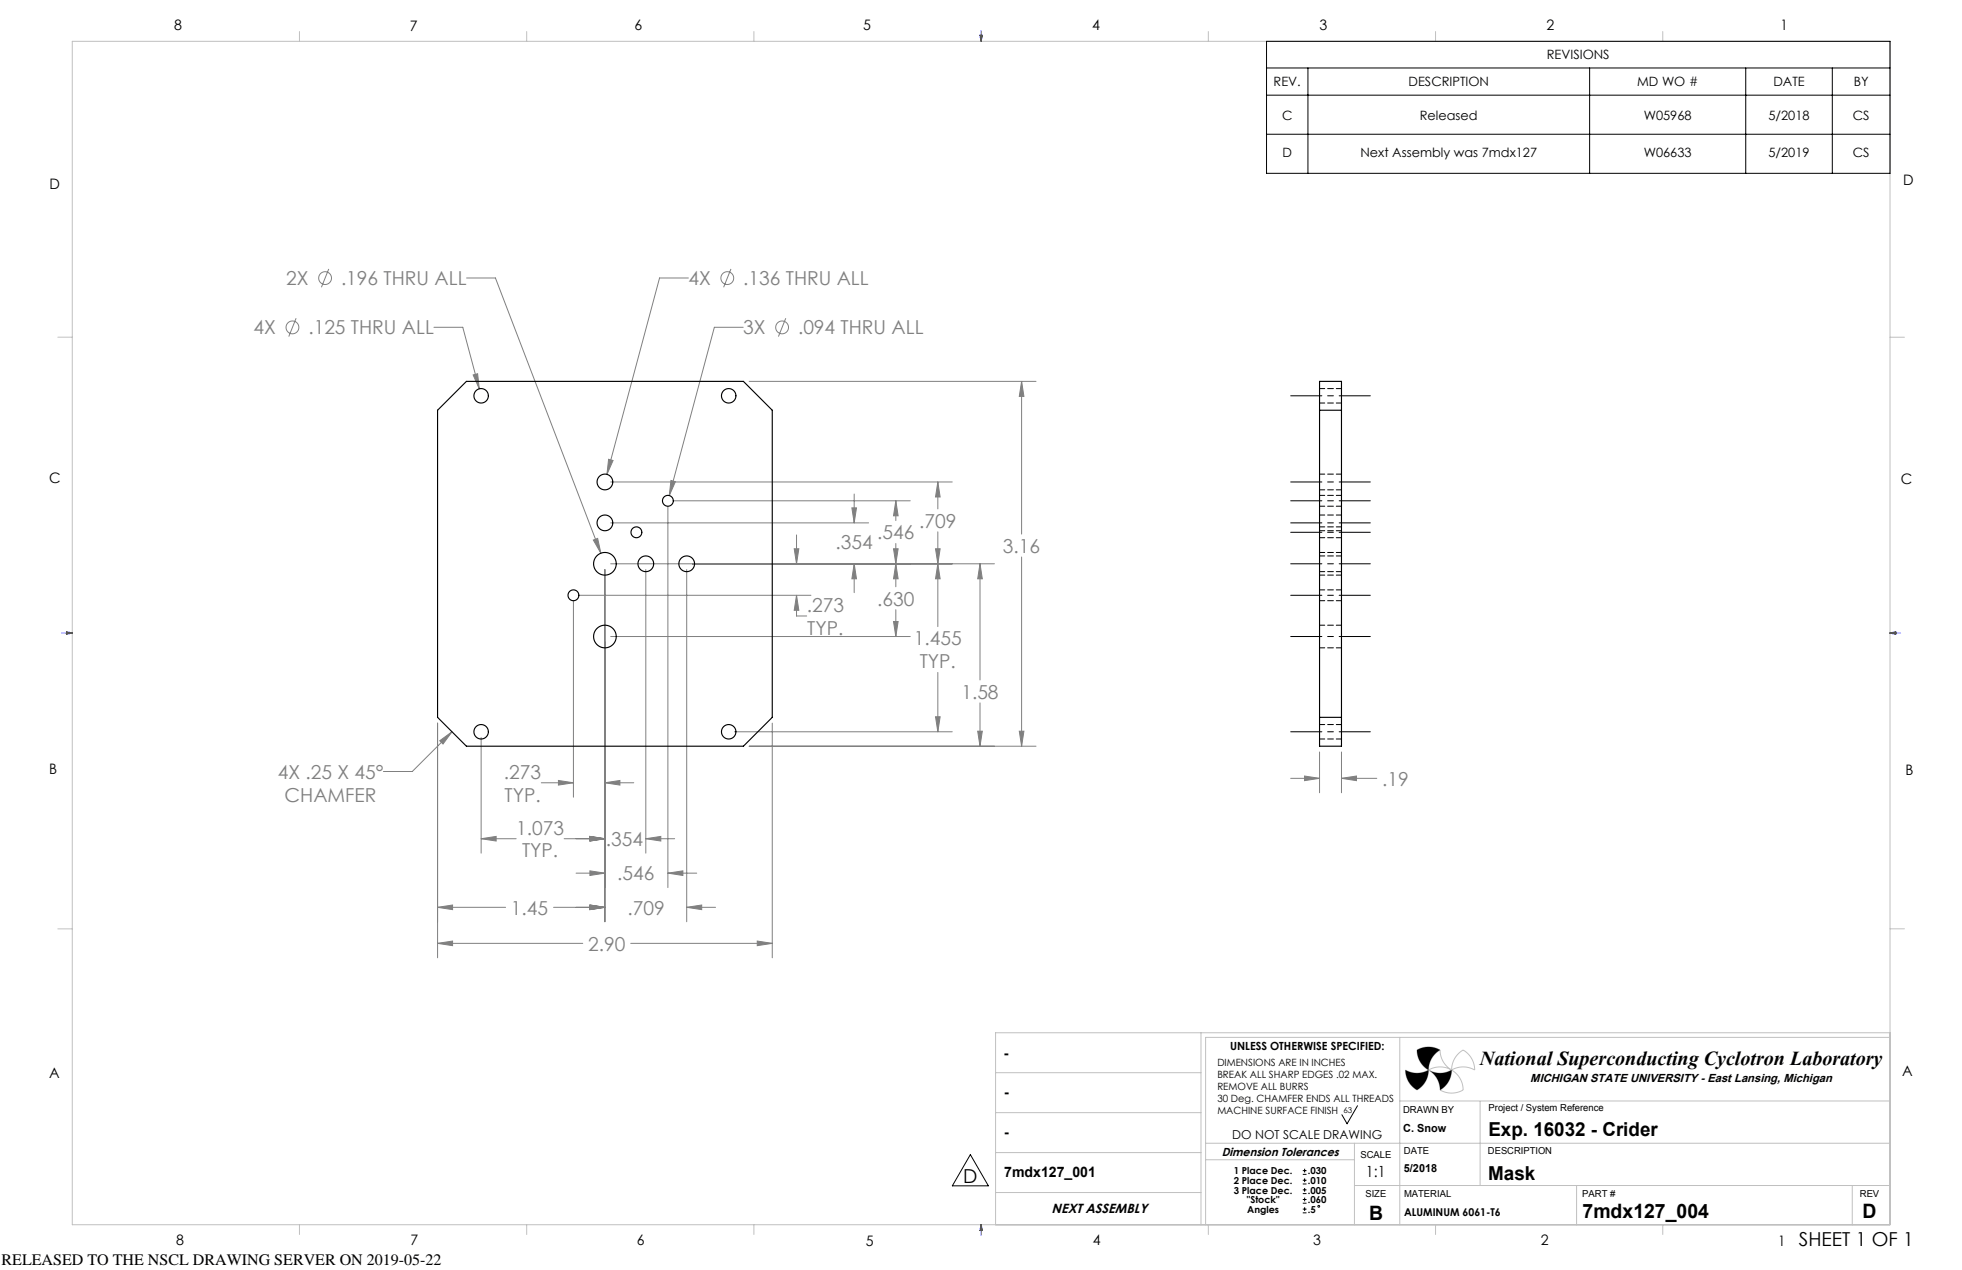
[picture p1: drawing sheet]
<svg xmlns="http://www.w3.org/2000/svg" width="432mm" height="279mm" viewBox="0 0 432 279" stroke-linecap="round" stroke-linejoin="round" font-family="sans-serif">
<g fill="none" stroke="#c0c0c0" stroke-width=".22">
<path d="M15.9 9.1h400.1v260.3h-400.1zM65.9 6.9v2.2M115.9 6.9v2.2M165.9 6.9v2.2M265.9 6.9v2.2M315.9 6.9v2.2M365.9 6.9v2.2M12.7 74.2h3.2M416 74.2h3.1M12.7 204.4h3.2M416 204.3h3.1M219.1 236h45.2"/>
<path d="M264.3 227.2v42.2M308.1 228.2v41.2M309.3 235.4a5.1 5.1 0 0 0 5.1 0 5.1 5.1 0 0 1-2.6 4.4 5.1 5.1 0 0 1-2.5-4.4zM314.4 235.4a5.1 5.1 0 0 1 5.1 0M314.4 235.4a5.1 5.1 0 0 1 2.5 4.4M314.4 235.4h.1M316.9 231a5.1 5.1 0 0 0 2.6 4.4M316.9 231a5.1 5.1 0 0 0-5.1 0 5.1 5.1 0 0 0 2.6 4.4M316.9 231a5.1 5.1 0 0 0-2.5 4.4M319.5 235.4a5.1 5.1 0 0 1 2.5 4.4 5.1 5.1 0 0 1-5.1 0M319.5 235.4a5.1 5.1 0 0 1-2.6 4.4M319.5 235.4a5.1 5.1 0 0 1-5.1 0"/>
<path d="M321 231.8l.5-.4a.6 .6 0 0 1 .5-.4 .6 .6 0 0 1 .6 .4 5.1 5.1 0 0 1 1.9 4 5.1 5.1 0 0 0-5 0 5.1 5.1 0 0 1 1.5-3.6zM416 228.2h-150.7v41.2M416 227.2h-196.9v42.2M219.1 253.6h45.2M219.1 244.8h45.2M265.3 251.5h150.7M265.3 255.1h32.8M298.1 251.5v17.9M308.1 242.2h107.9M325.7 242.3v18.5M65.9 269.4v2.2M115.9 269.4v2.2"/>
<path d="M165.9 269.4v2.2M219.1 262.4h45.2M265.9 269.4v2.2M298.1 260.8h117.8M315.9 269.4v2.2M347 260.8v8.7M365.9 269.4v2.2M407.6 260.8v8.7"/>
</g>
<g fill="none" stroke="#00f" stroke-width=".22">
<path d="M215.6 7.8h.6l-.3 1.2zM215.8 7.8l.1 1.2M215.9 6.7v2.3M216.1 7.8l-.2 1.2M13.6 139.3h2.3M14.6 139.1l1.3 .2M14.6 139l1.3 .3-1.3 .3zM15.9 139.3l-1.3 .1M416 139.3h2.3M416 139.3l1.2-.3v.6zM416 139.3l1.2 .1M417.2 139.1l-1.2 .2"/>
<path d="M215.9 269.4v2.4M215.9 269.4l.2 1.3M215.9 269.4l-.1 1.3M215.9 269.4l.3 1.3h-.6z"/>
</g>
<path d="M311.8 231l.3 1.4 .5 1.2 .8 1 1 .8 .2-1.4 .5-1.2 .8-1 1-.8a5.1 5.1 0 0 0-5.1 0zM309.3 235.4l.1 1.1 .4 1.1 .6 .9 .8 .8a.71 .71 0 0 0 .6 .5 .71 .71 0 0 0 .7-.5l.8-.8 .6-.9 .4-1.1 .1-1.1a5.1 5.1 0 0 1-5.1 0zM314.4 235.4a5.1 5.1 0 0 1 2.5 4.4l1.1-.8 .7-1 .6-1.2 .2-1.4a5.1 5.1 0 0 1-5.1 0z" fill-rule="evenodd" fill="#000"/>
<g fill="none" stroke="#808080" stroke-width=".22">
<path d="M72.4 59.2l-1.7 4M160.9 59.2l-1.6 4M65.2 70l-1.6 4M95.5 72h6.3l3.7 13.5M102.7 61.2h6.3l23.2 60.5M151.5 61.2h-6.3l-11.6 43.2M163.6 72h-6.4l-9.9 37M172.9 70l-1.6 4M104.1 82.5l1-.3 .4 3.3zM164.9 83.9h63.1M224.8 83.9l.5 3.3h-1zM224.8 83.9v33.6"/>
<path d="M130.6 118.8l.9-.4 .7 3.3zM133.9 101l1 .3-1.3 3.1zM134.4 115h56.8M134.4 106h75.2M147 111.4v83.9M147.7 105.7l.9 .3-1.3 3zM148.3 110.2h52M175.3 117.7v6.3M187.5 111.7h1l-.5 3.3zM188 108.7v6.3M197.2 110.2l.5 3.3h-1.1zM197.2 110.2v4.3"/>
<path d="M197.2 119.6v9.5M206.4 106l.5 3.3h-1zM206.4 106v6M206.4 117v20.9M126.2 132.2v43.2M127.5 131h51M133.1 125.3v77.5M134.4 124h84.5M142.1 125.3v62.4M151.1 125.3v77.5M174.8 120.7h1l-.5 3.3zM175.3 131l.5 3.3h-1z"/>
<path d="M175.3 131v4.5h2.2M188 124l.5 3.3h-1zM188 124v6.4M196.6 136.7h1.1l-.5 3.3zM196.6 120.7h1.1l-.5 3.3zM197.2 124l.5 3.3h-1.1zM197.2 134.1v5.9M205.9 120.7h1l-.5 3.3zM206.4 124l.5 3.3h-1zM215.7 124l.5 3.3h-1zM215.7 124v25.6M224.8 122.5v41.7"/>
<path d="M96.3 159.1v51.6M134.4 140h65.9M170 159.1v51.6M205.9 157.7h1l-.5 3.3zM206.4 147.9v13.1M215.7 154.6v9.6M96.8 163l2.7-2-2 2.7zM99.5 161l-8.8 8.7h-6.3M105.9 162.3v25.4M119.1 172.2h7.1M122.9 171.7l3.3 .5-3.3 .5zM133.1 172.2l3.3-.5v1z"/>
<path d="M133.1 172.2h6.4M161.6 161h48M164.9 164.2h63.1M215.2 160.9h1l-.5 3.3zM224.3 160.9h1l-.5 3.3zM284.1 171.2h6.3M287.1 170.7l3.3 .5-3.3 .5zM290.4 165.4v9M295.2 171.2l3.3-.5v1zM295.2 165.4v9M295.2 171.2h7.8M96.3 199.6l3.3-.5v1z"/>
<path d="M96.3 199.6h15M105.9 184.5l3.3-.5v1zM105.9 184.5h7.7M121.8 199.6h11.3M124.2 184.5h8.9M126.8 192.1h6.3M129.8 199.1l3.3 .5-3.3 .5zM129.8 184l3.3 .5-3.3 .5zM129.8 191.6l3.3 .5-3.3 .5zM142.1 184.5l3.3-.5v1zM142.1 184.5h6.4M147 192.1l3.3-.5v1z"/>
<path d="M147 192.1h6.3M151.1 199.6l3.3-.5v1zM151.1 199.6h6.4M96.3 207.5l3.3-.5v1zM96.3 207.5h32M138.8 207.5h31.2M166.7 207l3.3 .5-3.3 .5z"/>
<circle cx="64.4" cy="72" r="1.41"/>
<circle cx="71.5" cy="61.2" r="1.41"/>
<circle cx="160.1" cy="61.2" r="1.41"/>
<circle cx="172.1" cy="72" r="1.41"/>
</g>
<g fill="none" stroke="#000" stroke-width=".22">
<path d="M278.7 9.1h137.3v29h-137.3zM278.7 15h137.3M287.9 15v23.1M349.8 15v23.1M384.2 15v23.1M403.3 15v23.1M278.7 29.5h137.3M278.7 20.9h137.3M213.6 254l3.9 6.9h-7.9zM286.7 258.4h.8M286.7 257.5h.8M286.7 259.7h.8"/>
<path d="M287.1 257.1v.8M287.1 259.2v.9M298.8 243.3l-2.3 3.9-1.2-2M286.7 260.5h.8M286.7 262.6h.8M286.7 261.8h.8M286.7 264.7h.8M286.7 263.9h.8M286.7 266.8h.8M286.7 266h.8M287.1 261.4v.8M287.1 263.5v.8"/>
<path d="M287.1 265.6v.8"/>
<circle cx="290.2" cy="265.4" r=".21"/>
</g>
<path d="M301.6 87.1h-17.5M301.6 106h-17.5M301.6 115h-17.5M301.6 110.2h-17.5M301.6 117.1h-17.5M301.6 124h-17.5M301.6 131h-17.5M301.6 140h-17.5M301.6 161h-17.5" fill="none" stroke="#000" stroke-width=".22" stroke-dasharray="15.2 1.3 1.3 1.3" stroke-dashoffset="8.4"/>
<path d="M96.3 199.6l3.3-.5v1zM129.8 199.1l3.3 .5-3.3 .5zM96.3 207.5l3.3-.5v1zM166.7 207l3.3 .5-3.3 .5zM133.1 172.2l3.3-.5v1zM122.9 171.7l3.3 .5-3.3 .5zM129.8 184l3.3 .5-3.3 .5zM105.9 184.5l3.3-.5v1zM129.8 184l3.3 .5-3.3 .5zM142.1 184.5l3.3-.5v1zM129.8 191.6l3.3 .5-3.3 .5zM147 192.1l3.3-.5v1zM129.8 199.1l3.3 .5-3.3 .5zM151.1 199.6l3.3-.5v1zM215.2 160.9h1l-.5 3.3zM215.7 124l.5 3.3h-1zM224.3 160.9h1l-.5 3.3zM224.8 83.9l.5 3.3h-1zM206.4 124l.5 3.3h-1zM205.9 157.7h1l-.5 3.3zM197.2 124l.5 3.3h-1.1zM196.6 136.7h1.1l-.5 3.3zM174.8 120.7h1l-.5 3.3zM175.3 131l.5 3.3h-1zM188 124l.5 3.3h-1zM187.5 111.7h1l-.5 3.3zM196.6 120.7h1.1l-.5 3.3zM197.2 110.2l.5 3.3h-1.1zM205.9 120.7h1l-.5 3.3zM206.4 106l.5 3.3h-1zM104.1 82.5l1.4 3-.4-3.3zM130.6 118.8l1.6 2.9-.7-3.3zM133.9 101l-.3 3.4 1.3-3.1zM147.7 105.7l-.4 3.3 1.3-3zM96.8 163l2.7-2-2 2.7zM295.2 171.2l3.3-.5v1zM287.1 170.7l3.3 .5-3.3 .5z" fill="#808080"/>
<g fill="none" stroke="#000" stroke-width=".25">
<path d="M96.3 90.3l6.4-6.4h60.9l6.4 6.4v67.5l-6.4 6.4h-60.9l-6.4-6.4zM290.4 83.9h4.8v80.3h-4.8zM290.4 90.3h4.8M290.4 157.8h4.8"/>
<circle cx="105.9" cy="87.1" r="1.59"/>
<circle cx="160.4" cy="87.1" r="1.59"/>
<circle cx="133.1" cy="106" r="1.73"/>
<circle cx="133.1" cy="115" r="1.73"/>
<circle cx="140.1" cy="117.1" r="1.19"/>
<circle cx="147" cy="110.2" r="1.19"/>
<circle cx="126.2" cy="131" r="1.19"/>
<circle cx="133.1" cy="124" r="2.49"/>
<circle cx="142.1" cy="124" r="1.73"/>
<circle cx="151.1" cy="124" r="1.73"/>
<circle cx="133.1" cy="140" r="2.49"/>
<circle cx="105.9" cy="161" r="1.59"/>
<circle cx="160.4" cy="161" r="1.59"/>
</g>
<g fill="none" stroke="#000" stroke-width=".22" stroke-dasharray="1.3 .6" stroke-dashoffset=".1">
<path d="M290.4 88.7h4.8M295.2 85.5h-4.8M290.4 111.4h4.8M290.4 118.3h4.8M290.4 116.8h4.8M290.4 107.8h4.8M295.2 109h-4.8M295.2 115.9h-4.8M295.2 113.3h-4.8M295.2 104.3h-4.8M290.4 125.8h4.8M290.4 126.5h4.8"/>
<path d="M290.4 132.2h4.8M295.2 122.3h-4.8M295.2 121.5h-4.8M295.2 137.5h-4.8M295.2 129.8h-4.8M290.4 142.5h4.8M295.2 159.4h-4.8M290.4 162.6h4.8"/>
</g>
<text font-size="5.5" x="325.7" y="234.3">National Superconducting Cyclotron Laboratory</text>
<g font-size="4.4">
<text x="301.3" y="268.4">B</text>
<text x="348.3" y="267.9">7mdx127_004</text>
<text x="409.9" y="267.9">D</text>
</g>
<g font-size="4.2" fill="#808080">
<text x="63" y="62.7">2X</text>
<text x="75" y="62.7">.196 THRU ALL</text>
<text x="151.5" y="62.7">4X</text>
<text x="163.6" y="62.7">.136 THRU ALL</text>
<text x="55.8" y="73.6">4X</text>
<text x="67.9" y="73.6">.125 THRU ALL</text>
<text x="163.6" y="73.6">3X</text>
<text x="175.6" y="73.6">.094 THRU ALL</text>
<text x="193" y="118.7">.546</text>
<text x="202.3" y="116.1">.709</text>
<text x="183.9" y="120.9">.354</text>
<text x="220.7" y="121.6">3.16</text>
<text x="177.5" y="134.6">.273</text>
<text x="193" y="133.2">.630</text>
<text x="177.7" y="139.6">TYP.</text>
<text x="201.1" y="142">1.455</text>
<text x="202.4" y="147">TYP.</text>
<text x="211.6" y="153.7">1.58</text>
<text x="61.1" y="171.3">4X .25 X 45°</text>
<text x="110.9" y="171.3">.273</text>
<text x="304.2" y="172.8">.19</text>
<text x="62.6" y="176.4">CHAMFER</text>
<text x="111" y="176.3">TYP.</text>
<text x="113.6" y="183.6">1.073</text>
<text x="114.9" y="188.6">TYP.</text>
<text x="133.4" y="186.1">.354</text>
<text x="135.8" y="193.7">.546</text>
<text x="112.4" y="201.2">1.45</text>
<text x="138.1" y="201.2">.709</text>
<text x="129.4" y="209.1">2.90</text>
</g>
<g font-size="4.2">
<text x="327.6" y="249.8">Exp. 16032 - Crider</text>
<text x="212" y="260.3">D</text>
<text x="327.5" y="259.5">Mask</text>
<text x="395.9" y="274.1">SHEET 1 OF 1</text>
</g>
<text font-size="3.5" fill="#010101" x=".4" y="278.3">RELEASED TO THE NSCL DRAWING SERVER ON 2019-05-22</text>
<text font-size="3.4" x="300.6" y="258.9">1:1</text>
<g font-size="3.2">
<text x="38.3" y="6.7">8</text>
<text x="90.2" y="6.7">7</text>
<text x="139.7" y="6.5">6</text>
<text x="190" y="6.5">5</text>
<text x="240.4" y="6.6">4</text>
<text x="290.4" y="6.7">3</text>
<text x="340.4" y="6.5">2</text>
<text x="391.9" y="6.7">1</text>
<text x="10.9" y="41.6">D</text>
<text x="418.9" y="40.7">D</text>
<text x="10.9" y="106.3">C</text>
<text x="418.4" y="106.4">C</text>
<text x="10.8" y="170.2">B</text>
<text x="419.4" y="170.6">B</text>
<text x="220.9" y="232.9">-</text>
<text x="10.8" y="237.2">A</text>
<text x="418.6" y="236.8">A</text>
<text x="221" y="241.4">-</text>
<text x="221" y="250.2">-</text>
<text x="221" y="258.9">7mdx127_001</text>
<text x="38.8" y="273.8">8</text>
<text x="90.4" y="273.8">7</text>
<text x="140.2" y="273.8">6</text>
<text x="190.6" y="274">5</text>
<text x="240.5" y="273.8">4</text>
<text x="289" y="273.9">3</text>
<text x="339.1" y="273.8">2</text>
<text x="391.4" y="274.1">1</text>
</g>
<text font-size="2.9" x="231.4" y="267">NEXT ASSEMBLY</text>
<g font-size="2.8">
<text x="340.4" y="13.1">REVISIONS</text>
<text x="280.3" y="19">REV.</text>
<text x="310" y="19">DESCRIPTION</text>
<text x="360.3" y="19">MD WO #</text>
<text x="390.3" y="19">DATE</text>
<text x="408" y="19">BY</text>
<text x="282.1" y="26.3">C</text>
<text x="312.5" y="26.3">Released</text>
<text x="361.8" y="26.3">W05968</text>
<text x="389.2" y="26.3">5/2018</text>
<text x="407.8" y="26.3">CS</text>
<text x="282.2" y="34.6">D</text>
<text x="299.4" y="34.6">Next Assembly was 7mdx127</text>
<text x="361.8" y="34.6">W06633</text>
<text x="389.2" y="34.6">5/2019</text>
<text x="407.8" y="34.6">CS</text>
</g>
<text font-size="2.7" x="271.2" y="250.5">DO NOT SCALE DRAWING</text>
<g font-size="2.6">
<text x="336.8" y="237.9">MICHIGAN STATE UNIVERSITY - East Lansing, Michigan</text>
<text x="268.9" y="254.3">Dimension Tolerances</text>
</g>
<text font-size="2.5" x="270.7" y="230.9">UNLESS OTHERWISE SPECIFIED:</text>
<g font-size="2.4">
<text x="308.8" y="249">C. Snow</text>
<text x="309" y="257.9">5/2018</text>
<text x="309" y="267.5">ALUMINUM 6061-T6</text>
</g>
<g font-size="2.2">
<text x="267.9" y="234.5">DIMENSIONS ARE IN INCHES</text>
<text x="267.9" y="237.2">BREAK ALL SHARP EDGES .02 MAX.</text>
<text x="267.9" y="239.8">REMOVE ALL BURRS</text>
<text x="267.9" y="242.5">30 Deg. CHAMFER ENDS ALL THREADS</text>
<text x="267.9" y="245.1">MACHINE SURFACE FINISH</text>
</g>
<g font-size="2.1">
<text x="308.8" y="244.9">DRAWN BY</text>
<text x="327.6" y="244.5">Project / System Reference</text>
<text x="299.4" y="254.7">SCALE</text>
<text x="309" y="254">DATE</text>
<text x="327.5" y="254">DESCRIPTION</text>
<text x="271.5" y="258.4">1 Place Dec.</text>
<text x="271.5" y="260.5">2 Place Dec.</text>
<text x="271.5" y="262.6">3 Place Dec.</text>
<text x="287.8" y="258.4">.030</text>
<text x="287.8" y="260.5">.010</text>
<text x="287.8" y="262.6">.005</text>
<text x="300.5" y="263.4">SIZE</text>
<text x="309" y="263.4">MATERIAL</text>
<text x="348.2" y="263.4">PART #</text>
<text x="409.3" y="263.4">REV</text>
<text x="274.4" y="264.7">&quot;Stock&quot;</text>
<text x="274.5" y="266.8">Angles</text>
<text x="287.8" y="264.7">.060</text>
<text x="287.8" y="266.8">.5</text>
</g>
<text font-size="1.8" x="295.7" y="244.9">63</text>
</svg>
